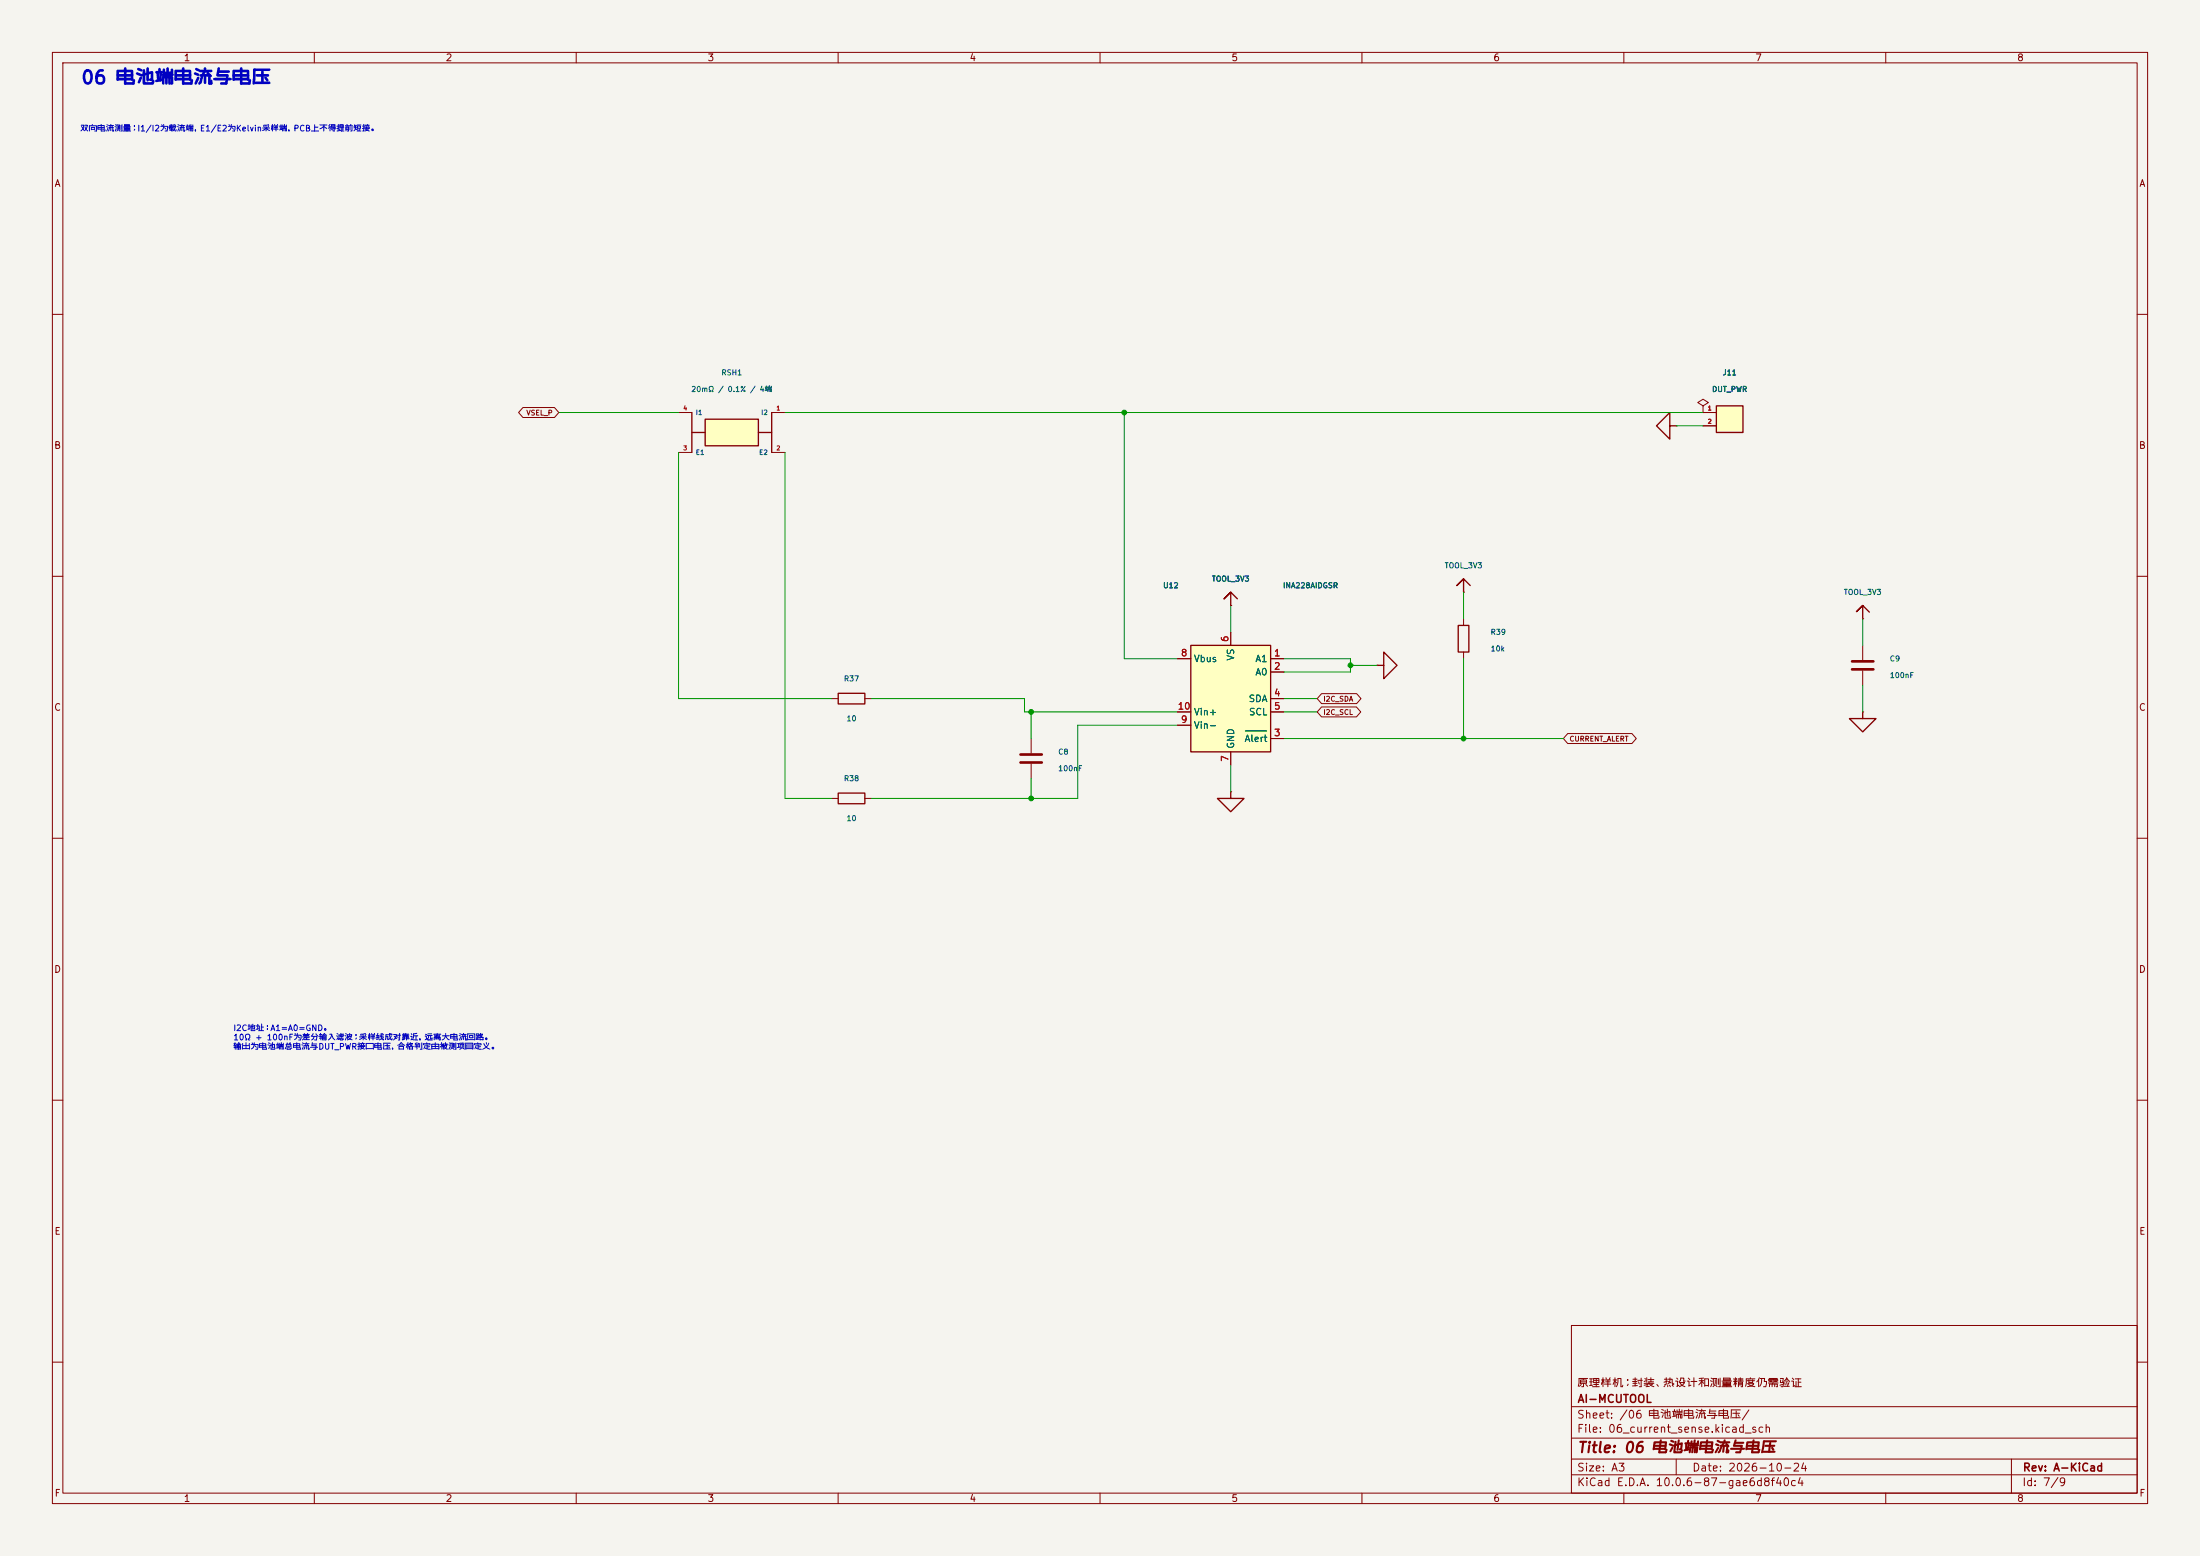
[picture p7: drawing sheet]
(kicad_sch
 (version 20260306)
 (generator "eeschema")
 (generator_version "10.0")
 (paper "A3")
 (title_block
  (title "06 电池端电流与电压")
  (date "2026-10-24")
  (rev "A-KiCad")
  (company "AI-MCUTOOL")
  (comment 1 "原理样机；封装、热设计和测量精度仍需验证"))
 (lib_symbols
  (symbol "AI_MCUTOOL:C"
   (pin_numbers (hide yes))
   (pin_names
    (offset 0.254)) (exclude_from_sim no) (in_bom yes) (on_board yes)
   (in_pos_files yes)
   (duplicate_pin_numbers_are_jumpers no)
   (property "Reference" "C" (at 0.635 2.54 0) (show_name no) (do_not_autoplace no) (effects (font (size 1.27 1.27)) (justify left)))
   (property "Value" "C" (at 0.635 -2.54 0) (show_name no) (do_not_autoplace no) (effects (font (size 1.27 1.27)) (justify left)))
   (property "Footprint" "" (at 0.9652 -3.81 0) (show_name no) (do_not_autoplace no) (hide yes) (effects (font (size 1.27 1.27))))
   (property "Datasheet" "" (at 0 0 0) (show_name no) (do_not_autoplace no) (hide yes) (effects (font (size 1.27 1.27))))
   (property "Description" "Unpolarized capacitor" (at 0 0 0) (show_name no) (do_not_autoplace no) (hide yes) (effects (font (size 1.27 1.27))))
   (symbol "C_0_1"
    (polyline (pts (xy -2.032 0.762) (xy 2.032 0.762)) (stroke (width 0.508) (type default)) (fill (type none)))
    (polyline (pts (xy -2.032 -0.762) (xy 2.032 -0.762)) (stroke (width 0.508) (type default)) (fill (type none))))
   (symbol "C_1_1"
    (pin passive line (at 0 3.81 270) (length 2.794) (name "" (effects (font (size 1.27 1.27)))) (number "1" (effects (font (size 1.27 1.27)))))
    (pin passive line (at 0 -3.81 90) (length 2.794) (name "" (effects (font (size 1.27 1.27)))) (number "2" (effects (font (size 1.27 1.27))))))
   (embedded_fonts no))
  (symbol "AI_MCUTOOL:COMMON_GND"
   (power global)
   (pin_numbers (hide yes))
   (pin_names
    (offset 0.635) (hide yes)) (exclude_from_sim no) (in_bom no) (on_board no)
   (in_pos_files yes)
   (duplicate_pin_numbers_are_jumpers no)
   (property "Reference" "#PWR" (at 0 0 0) (show_name no) (do_not_autoplace no) (effects (font (size 1 1))))
   (property "Value" "COMMON_GND" (at 0 0 0) (show_name no) (do_not_autoplace no) (effects (font (size 1 1))))
   (property "Footprint" "" (at 0 0 0) (show_name no) (do_not_autoplace no) (hide yes) (effects (font (size 1 1))))
   (property "Datasheet" "" (at 0 0 0) (show_name no) (do_not_autoplace no) (hide yes) (effects (font (size 1 1))))
   (property "Description" "" (at 0 0 0) (show_name no) (do_not_autoplace no) (hide yes) (effects (font (size 1.27 1.27))))
   (symbol "COMMON_GND_0_1"
    (polyline (pts (xy 0 0) (xy 0 -1.27) (xy -2.54 -1.27) (xy 0 -3.81) (xy 2.54 -1.27) (xy 0 -1.27)) (stroke (width 0.254) (type default)) (fill (type none))))
   (symbol "COMMON_GND_1_1"
    (pin power_in line (at 0 0 90) (length 0) (name "COMMON_GND" (effects (font (size 0.9 0.9)))) (number "1" (effects (font (size 0.8 0.8))))))
   (embedded_fonts no))
  (symbol "AI_MCUTOOL:HDR2_L"
   (pin_names
    (offset 0.635)) (exclude_from_sim no) (in_bom yes) (on_board yes)
   (in_pos_files yes)
   (duplicate_pin_numbers_are_jumpers no)
   (property "Reference" "J" (at 0 0 0) (show_name no) (do_not_autoplace no) (effects (font (size 1 1))))
   (property "Value" "HDR2_L" (at 0 0 0) (show_name no) (do_not_autoplace no) (effects (font (size 1 1))))
   (property "Footprint" "" (at 0 0 0) (show_name no) (do_not_autoplace no) (hide yes) (effects (font (size 1 1))))
   (property "Datasheet" "" (at 0 0 0) (show_name no) (do_not_autoplace no) (hide yes) (effects (font (size 1 1))))
   (property "Description" "" (at 0 0 0) (show_name no) (do_not_autoplace no) (hide yes) (effects (font (size 1.27 1.27))))
   (symbol "HDR2_L_0_1"
    (rectangle (start -2.54 1.27) (end 2.54 -3.81) (stroke (width 0.254) (type default)) (fill (type background))))
   (symbol "HDR2_L_1_1"
    (pin passive line (at -5.08 0 0) (length 2.54) (name "" (effects (font (size 0.9 0.9)))) (number "1" (effects (font (size 0.8 0.8)))))
    (pin passive line (at -5.08 -2.54 0) (length 2.54) (name "" (effects (font (size 0.9 0.9)))) (number "2" (effects (font (size 0.8 0.8))))))
   (embedded_fonts no))
  (symbol "AI_MCUTOOL:INA228" (exclude_from_sim no) (in_bom yes) (on_board yes)
   (in_pos_files yes)
   (duplicate_pin_numbers_are_jumpers no)
   (property "Reference" "U" (at -6.35 11.43 0) (show_name no) (do_not_autoplace no) (effects (font (size 1.27 1.27))))
   (property "Value" "INA228" (at 3.81 11.43 0) (show_name no) (do_not_autoplace no) (effects (font (size 1.27 1.27))))
   (property "Footprint" "Package_SO:TSSOP-10_3x3mm_P0.5mm" (at 20.32 -11.43 0) (show_name no) (do_not_autoplace no) (hide yes) (effects (font (size 1.27 1.27))))
   (property "Datasheet" "https://www.ti.com/lit/ds/symlink/ina228.pdf" (at 8.89 -2.54 0) (show_name no) (do_not_autoplace no) (hide yes) (effects (font (size 1.27 1.27))))
   (property "Description" "High-Side or Low-Side Measurement, Bi-Directional Current and Power Monitor (0-85V) with I2C, SMBus-, and PMBus-Compatible Interface, TSSOP-10 (Texas DGS0010A / VSSOP)" (at 0 0 0) (show_name no) (do_not_autoplace no) (hide yes) (effects (font (size 1.27 1.27))))
   (symbol "INA228_0_1"
    (rectangle (start 7.62 10.16) (end -7.62 -10.16) (stroke (width 0.254) (type default)) (fill (type background))))
   (symbol "INA228_1_1"
    (pin input line (at 10.16 7.62 180) (length 2.54) (name "A1" (effects (font (size 1.27 1.27)))) (number "1" (effects (font (size 1.27 1.27)))))
    (pin input line (at 10.16 5.08 180) (length 2.54) (name "A0" (effects (font (size 1.27 1.27)))) (number "2" (effects (font (size 1.27 1.27)))))
    (pin open_collector line (at 10.16 -7.62 180) (length 2.54) (name "~{Alert}" (effects (font (size 1.27 1.27)))) (number "3" (effects (font (size 1.27 1.27)))))
    (pin bidirectional line (at 10.16 0 180) (length 2.54) (name "SDA" (effects (font (size 1.27 1.27)))) (number "4" (effects (font (size 1.27 1.27)))))
    (pin input line (at 10.16 -2.54 180) (length 2.54) (name "SCL" (effects (font (size 1.27 1.27)))) (number "5" (effects (font (size 1.27 1.27)))))
    (pin power_in line (at 0 12.7 270) (length 2.54) (name "VS" (effects (font (size 1.27 1.27)))) (number "6" (effects (font (size 1.27 1.27)))))
    (pin power_in line (at 0 -12.7 90) (length 2.54) (name "GND" (effects (font (size 1.27 1.27)))) (number "7" (effects (font (size 1.27 1.27)))))
    (pin input line (at -10.16 7.62 0) (length 2.54) (name "Vbus" (effects (font (size 1.27 1.27)))) (number "8" (effects (font (size 1.27 1.27)))))
    (pin input line (at -10.16 -5.08 0) (length 2.54) (name "Vin-" (effects (font (size 1.27 1.27)))) (number "9" (effects (font (size 1.27 1.27)))))
    (pin input line (at -10.16 -2.54 0) (length 2.54) (name "Vin+" (effects (font (size 1.27 1.27)))) (number "10" (effects (font (size 1.27 1.27))))))
   (embedded_fonts no))
  (symbol "AI_MCUTOOL:PWR_FLAG"
   (power global)
   (pin_numbers (hide yes))
   (pin_names
    (offset 0) (hide yes)) (exclude_from_sim no) (in_bom yes) (on_board yes)
   (in_pos_files yes)
   (duplicate_pin_numbers_are_jumpers no)
   (property "Reference" "#FLG" (at 0 1.905 0) (show_name no) (do_not_autoplace no) (hide yes) (effects (font (size 1.27 1.27))))
   (property "Value" "PWR_FLAG" (at 0 3.81 0) (show_name no) (do_not_autoplace no) (effects (font (size 1.27 1.27))))
   (property "Footprint" "" (at 0 0 0) (show_name no) (do_not_autoplace no) (hide yes) (effects (font (size 1.27 1.27))))
   (property "Datasheet" "" (at 0 0 0) (show_name no) (do_not_autoplace no) (hide yes) (effects (font (size 1.27 1.27))))
   (property "Description" "Special symbol for telling ERC where power comes from" (at 0 0 0) (show_name no) (do_not_autoplace no) (hide yes) (effects (font (size 1.27 1.27))))
   (symbol "PWR_FLAG_0_0"
    (pin power_out line (at 0 0 90) (length 0) (name "" (effects (font (size 1.27 1.27)))) (number "1" (effects (font (size 1.27 1.27))))))
   (symbol "PWR_FLAG_0_1"
    (polyline (pts (xy 0 0) (xy 0 1.27) (xy -1.016 1.905) (xy 0 2.54) (xy 1.016 1.905) (xy 0 1.27)) (stroke (width 0) (type default)) (fill (type none))))
   (embedded_fonts no))
  (symbol "AI_MCUTOOL:R"
   (pin_numbers (hide yes))
   (pin_names
    (offset 0)) (exclude_from_sim no) (in_bom yes) (on_board yes)
   (in_pos_files yes)
   (duplicate_pin_numbers_are_jumpers no)
   (property "Reference" "R" (at 2.032 0 90) (show_name no) (do_not_autoplace no) (effects (font (size 1.27 1.27))))
   (property "Value" "R" (at 0 0 90) (show_name no) (do_not_autoplace no) (effects (font (size 1.27 1.27))))
   (property "Footprint" "" (at -1.778 0 90) (show_name no) (do_not_autoplace no) (hide yes) (effects (font (size 1.27 1.27))))
   (property "Datasheet" "" (at 0 0 0) (show_name no) (do_not_autoplace no) (hide yes) (effects (font (size 1.27 1.27))))
   (property "Description" "Resistor" (at 0 0 0) (show_name no) (do_not_autoplace no) (hide yes) (effects (font (size 1.27 1.27))))
   (symbol "R_0_1"
    (rectangle (start -1.016 -2.54) (end 1.016 2.54) (stroke (width 0.254) (type default)) (fill (type none))))
   (symbol "R_1_1"
    (pin passive line (at 0 3.81 270) (length 1.27) (name "" (effects (font (size 1.27 1.27)))) (number "1" (effects (font (size 1.27 1.27)))))
    (pin passive line (at 0 -3.81 90) (length 1.27) (name "" (effects (font (size 1.27 1.27)))) (number "2" (effects (font (size 1.27 1.27))))))
   (embedded_fonts no))
  (symbol "AI_MCUTOOL:SHUNT4"
   (pin_names
    (offset 0.635)) (exclude_from_sim no) (in_bom yes) (on_board yes)
   (in_pos_files yes)
   (duplicate_pin_numbers_are_jumpers no)
   (property "Reference" "RSH" (at 0 0 0) (show_name no) (do_not_autoplace no) (effects (font (size 1 1))))
   (property "Value" "SHUNT4" (at 0 0 0) (show_name no) (do_not_autoplace no) (effects (font (size 1 1))))
   (property "Footprint" "" (at 0 0 0) (show_name no) (do_not_autoplace no) (hide yes) (effects (font (size 1 1))))
   (property "Datasheet" "" (at 0 0 0) (show_name no) (do_not_autoplace no) (hide yes) (effects (font (size 1 1))))
   (property "Description" "" (at 0 0 0) (show_name no) (do_not_autoplace no) (hide yes) (effects (font (size 1.27 1.27))))
   (symbol "SHUNT4_0_1"
    (polyline (pts (xy -7.62 3.81) (xy -7.62 -3.81)) (stroke (width 0.254) (type default)) (fill (type none)))
    (polyline (pts (xy -7.62 0) (xy -5.08 0)) (stroke (width 0.254) (type default)) (fill (type none)))
    (rectangle (start -5.08 2.54) (end 5.08 -2.54) (stroke (width 0.254) (type default)) (fill (type background)))
    (polyline (pts (xy 5.08 0) (xy 7.62 0)) (stroke (width 0.254) (type default)) (fill (type none)))
    (polyline (pts (xy 7.62 3.81) (xy 7.62 -3.81)) (stroke (width 0.254) (type default)) (fill (type none))))
   (symbol "SHUNT4_1_1"
    (pin passive line (at 10.16 3.81 180) (length 2.54) (name "I2" (effects (font (size 0.9 0.9)))) (number "1" (effects (font (size 0.8 0.8)))))
    (pin passive line (at 10.16 -3.81 180) (length 2.54) (name "E2" (effects (font (size 0.9 0.9)))) (number "2" (effects (font (size 0.8 0.8)))))
    (pin passive line (at -10.16 -3.81 0) (length 2.54) (name "E1" (effects (font (size 0.9 0.9)))) (number "3" (effects (font (size 0.8 0.8)))))
    (pin passive line (at -10.16 3.81 0) (length 2.54) (name "I1" (effects (font (size 0.9 0.9)))) (number "4" (effects (font (size 0.8 0.8))))))
   (embedded_fonts no))
  (symbol "AI_MCUTOOL:TOOL_3V3"
   (power global)
   (pin_numbers (hide yes))
   (pin_names
    (offset 0.635) (hide yes)) (exclude_from_sim no) (in_bom no) (on_board no)
   (in_pos_files yes)
   (duplicate_pin_numbers_are_jumpers no)
   (property "Reference" "#PWR" (at 0 0 0) (show_name no) (do_not_autoplace no) (effects (font (size 1 1))))
   (property "Value" "TOOL_3V3" (at 0 0 0) (show_name no) (do_not_autoplace no) (effects (font (size 1 1))))
   (property "Footprint" "" (at 0 0 0) (show_name no) (do_not_autoplace no) (hide yes) (effects (font (size 1 1))))
   (property "Datasheet" "" (at 0 0 0) (show_name no) (do_not_autoplace no) (hide yes) (effects (font (size 1 1))))
   (property "Description" "" (at 0 0 0) (show_name no) (do_not_autoplace no) (hide yes) (effects (font (size 1.27 1.27))))
   (symbol "TOOL_3V3_0_1"
    (polyline (pts (xy 0 0) (xy 0 2.54) (xy -1.27 1.27) (xy 0 2.54) (xy 1.27 1.27)) (stroke (width 0.254) (type default)) (fill (type none))))
   (symbol "TOOL_3V3_1_1"
    (pin power_in line (at 0 0 90) (length 0) (name "TOOL_3V3" (effects (font (size 0.9 0.9)))) (number "1" (effects (font (size 0.8 0.8))))))
   (embedded_fonts no)))
 (text "I2C地址：A1=A0=GND。\n10Ω + 100nF为差分输入滤波；采样线成对靠近，远离大电流回路。\n输出为电池端总电流与DUT_PWR接口电压，合格判定由被测项目定义。"
  (exclude_from_sim no)
  (at 44.45 200.66 0)
  (effects (font (size 1.1 1.1)) (justify left bottom)))
 (text "06 电池端电流与电压"
  (exclude_from_sim no)
  (at 15.24 16.51 0)
  (effects (font (size 2.5 2.5)
    (bold yes)) (justify left bottom)))
 (text "双向电流测量；I1/I2为载流端，E1/E2为Kelvin采样端，PCB上不得提前短接。"
  (exclude_from_sim no)
  (at 15.24 25.4 0)
  (effects (font (size 1.1 1.1)) (justify left bottom)))
 (junction
  (at 196.85 135.89)
  (diameter 0)
  (color 0 0 0 0))
 (junction
  (at 279.4 140.97)
  (diameter 0)
  (color 0 0 0 0))
 (junction
  (at 214.63 78.74)
  (diameter 0)
  (color 0 0 0 0))
 (junction
  (at 196.85 152.4)
  (diameter 0)
  (color 0 0 0 0))
 (junction
  (at 257.81 127)
  (diameter 0)
  (color 0 0 0 0))
 (wire
  (pts (xy 245.11 128.27) (xy 257.81 128.27))
  (stroke (width 0) (type default)))
 (wire
  (pts (xy 214.63 78.74) (xy 325.12 78.74))
  (stroke (width 0) (type default)))
 (wire
  (pts (xy 106.68 78.74) (xy 129.54 78.74))
  (stroke (width 0) (type default)))
 (wire
  (pts (xy 320.04 81.28) (xy 325.12 81.28))
  (stroke (width 0) (type default)))
 (wire
  (pts (xy 196.85 148.59) (xy 196.85 152.4))
  (stroke (width 0) (type default)))
 (wire
  (pts (xy 234.95 146.05) (xy 234.95 151.13))
  (stroke (width 0) (type default)))
 (wire
  (pts (xy 257.81 127) (xy 257.81 128.27))
  (stroke (width 0) (type default)))
 (wire
  (pts (xy 195.58 133.35) (xy 195.58 135.89))
  (stroke (width 0) (type default)))
 (wire
  (pts (xy 205.74 138.43) (xy 224.79 138.43))
  (stroke (width 0) (type default)))
 (wire
  (pts (xy 149.86 78.74) (xy 214.63 78.74))
  (stroke (width 0) (type default)))
 (wire
  (pts (xy 195.58 135.89) (xy 196.85 135.89))
  (stroke (width 0) (type default)))
 (wire
  (pts (xy 257.81 125.73) (xy 257.81 127))
  (stroke (width 0) (type default)))
 (wire
  (pts (xy 355.6 130.81) (xy 355.6 135.89))
  (stroke (width 0) (type default)))
 (wire
  (pts (xy 214.63 125.73) (xy 224.79 125.73))
  (stroke (width 0) (type default)))
 (wire
  (pts (xy 196.85 135.89) (xy 224.79 135.89))
  (stroke (width 0) (type default)))
 (wire
  (pts (xy 149.86 152.4) (xy 158.75 152.4))
  (stroke (width 0) (type default)))
 (wire
  (pts (xy 355.6 118.11) (xy 355.6 123.19))
  (stroke (width 0) (type default)))
 (wire
  (pts (xy 257.81 127) (xy 262.89 127))
  (stroke (width 0) (type default)))
 (wire
  (pts (xy 279.4 140.97) (xy 298.45 140.97))
  (stroke (width 0) (type default)))
 (wire
  (pts (xy 245.11 125.73) (xy 257.81 125.73))
  (stroke (width 0) (type default)))
 (wire
  (pts (xy 166.37 133.35) (xy 195.58 133.35))
  (stroke (width 0) (type default)))
 (wire
  (pts (xy 245.11 140.97) (xy 279.4 140.97))
  (stroke (width 0) (type default)))
 (wire
  (pts (xy 205.74 138.43) (xy 205.74 152.4))
  (stroke (width 0) (type default)))
 (wire
  (pts (xy 149.86 86.36) (xy 149.86 152.4))
  (stroke (width 0) (type default)))
 (wire
  (pts (xy 279.4 125.73) (xy 279.4 140.97))
  (stroke (width 0) (type default)))
 (wire
  (pts (xy 234.95 115.57) (xy 234.95 120.65))
  (stroke (width 0) (type default)))
 (wire
  (pts (xy 214.63 78.74) (xy 214.63 125.73))
  (stroke (width 0) (type default)))
 (wire
  (pts (xy 245.11 133.35) (xy 251.46 133.35))
  (stroke (width 0) (type default)))
 (wire
  (pts (xy 129.54 133.35) (xy 158.75 133.35))
  (stroke (width 0) (type default)))
 (wire
  (pts (xy 196.85 152.4) (xy 205.74 152.4))
  (stroke (width 0) (type default)))
 (wire
  (pts (xy 166.37 152.4) (xy 196.85 152.4))
  (stroke (width 0) (type default)))
 (wire
  (pts (xy 245.11 135.89) (xy 251.46 135.89))
  (stroke (width 0) (type default)))
 (wire
  (pts (xy 196.85 135.89) (xy 196.85 140.97))
  (stroke (width 0) (type default)))
 (wire
  (pts (xy 279.4 113.03) (xy 279.4 118.11))
  (stroke (width 0) (type default)))
 (wire
  (pts (xy 129.54 86.36) (xy 129.54 133.35))
  (stroke (width 0) (type default)))
 (global_label "VSEL_P"
  (shape bidirectional)
  (at 106.68 78.74 180)
  (effects (font (size 0.95 0.95)) (justify right))
  (property "Intersheetrefs" "${INTERSHEET_REFS}" (at 0 0 0) (hide yes) (show_name no) (do_not_autoplace no) (effects (font (size 1 1)))))
 (global_label "I2C_SCL"
  (shape bidirectional)
  (at 251.46 135.89 0)
  (effects (font (size 0.95 0.95)) (justify left))
  (property "Intersheetrefs" "${INTERSHEET_REFS}" (at 0 0 0) (hide yes) (show_name no) (do_not_autoplace no) (effects (font (size 1 1)))))
 (global_label "I2C_SDA"
  (shape bidirectional)
  (at 251.46 133.35 0)
  (effects (font (size 0.95 0.95)) (justify left))
  (property "Intersheetrefs" "${INTERSHEET_REFS}" (at 0 0 0) (hide yes) (show_name no) (do_not_autoplace no) (effects (font (size 1 1)))))
 (global_label "CURRENT_ALERT"
  (shape bidirectional)
  (at 298.45 140.97 0)
  (effects (font (size 0.95 0.95)) (justify left))
  (property "Intersheetrefs" "${INTERSHEET_REFS}" (at 0 0 0) (hide yes) (show_name no) (do_not_autoplace no) (effects (font (size 1 1)))))
 (symbol
  (lib_id "AI_MCUTOOL:TOOL_3V3")
  (at 355.6 118.11 0)
  (unit 1)
  (body_style 1)
  (exclude_from_sim no)
  (in_bom no)
  (on_board no)
  (in_pos_files yes)
  (dnp no)
  (property "Reference" "#PWR06014" (at 0 0 0) (hide yes) (show_name no) (do_not_autoplace no) (effects (font (size 1 1))))
  (property "Value" "TOOL_3V3" (at 355.6 113.03 0) (show_name no) (do_not_autoplace no) (effects (font (size 1 1))))
  (property "Footprint" "" (at 0 0 0) (hide yes) (show_name no) (do_not_autoplace no) (effects (font (size 1 1))))
  (property "Datasheet" "" (at 355.6 118.11 0) (show_name no) (do_not_autoplace no) (effects (font (size 1.27 1.27))))
  (property "Description" "" (at 355.6 118.11 0) (show_name no) (do_not_autoplace no) (effects (font (size 1.27 1.27))))
  (pin "1"))
 (symbol
  (lib_id "AI_MCUTOOL:HDR2_L")
  (at 330.2 78.74 0)
  (unit 1)
  (body_style 1)
  (exclude_from_sim no)
  (in_bom yes)
  (on_board yes)
  (in_pos_files yes)
  (dnp no)
  (property "Reference" "J11" (at 330.2 71.12 0) (show_name no) (do_not_autoplace no) (effects (font (size 1 1))))
  (property "Value" "DUT_PWR" (at 330.2 74.295 0) (show_name no) (do_not_autoplace no) (effects (font (size 1 1))))
  (property "Footprint" "Connector_PinHeader_2.54mm:PinHeader_1x02_P2.54mm_Vertical" (at 0 0 0) (hide yes) (show_name no) (do_not_autoplace no) (effects (font (size 1 1))))
  (property "Datasheet" "" (at 0 0 0) (hide yes) (show_name no) (do_not_autoplace no) (effects (font (size 1 1))))
  (property "Description" "" (at 330.2 78.74 0) (show_name no) (do_not_autoplace no) (effects (font (size 1.27 1.27))))
  (property "Manufacturer Part" "" (at 0 0 0) (hide yes) (show_name no) (do_not_autoplace no) (effects (font (size 1 1))))
  (property "Design Note" "元件面1脚方焊盘；板端、线端及压降待选型核验" (at 0 0 0) (hide yes) (show_name no) (do_not_autoplace no) (effects (font (size 1 1))))
  (property "Footprint Status" "封装几何仍需制造审查" (at 0 0 0) (hide yes) (show_name no) (do_not_autoplace no) (effects (font (size 1 1))))
  (pin "1")
  (pin "2"))
 (symbol
  (lib_id "AI_MCUTOOL:COMMON_GND")
  (at 320.04 81.28 270)
  (unit 1)
  (body_style 1)
  (exclude_from_sim no)
  (in_bom no)
  (on_board no)
  (in_pos_files yes)
  (dnp no)
  (property "Reference" "#PWR06010" (at 0 0 0) (hide yes) (show_name no) (do_not_autoplace no) (effects (font (size 1 1))))
  (property "Value" "COMMON_GND" (at 320.04 76.2 0) (hide yes) (show_name no) (do_not_autoplace no) (effects (font (size 1 1))))
  (property "Footprint" "" (at 0 0 0) (hide yes) (show_name no) (do_not_autoplace no) (effects (font (size 1 1))))
  (property "Datasheet" "" (at 320.04 81.28 0) (show_name no) (do_not_autoplace no) (effects (font (size 1.27 1.27))))
  (property "Description" "" (at 320.04 81.28 0) (show_name no) (do_not_autoplace no) (effects (font (size 1.27 1.27))))
  (pin "1"))
 (symbol
  (lib_id "AI_MCUTOOL:R")
  (at 279.4 121.92 0)
  (unit 1)
  (body_style 1)
  (exclude_from_sim no)
  (in_bom yes)
  (on_board yes)
  (in_pos_files yes)
  (dnp no)
  (property "Reference" "R39" (at 284.48 120.65 0) (show_name no) (do_not_autoplace no) (effects (font (size 1 1)) (justify left)))
  (property "Value" "10k" (at 284.48 123.825 0) (show_name no) (do_not_autoplace no) (effects (font (size 1 1)) (justify left)))
  (property "Footprint" "Resistor_SMD:R_0603_1608Metric" (at 0 0 0) (hide yes) (show_name no) (do_not_autoplace no) (effects (font (size 1 1))))
  (property "Datasheet" "" (at 0 0 0) (hide yes) (show_name no) (do_not_autoplace no) (effects (font (size 1 1))))
  (property "Description" "" (at 279.4 121.92 0) (show_name no) (do_not_autoplace no) (effects (font (size 1.27 1.27))))
  (property "Manufacturer Part" "RC0603FR-0710KL" (at 0 0 0) (hide yes) (show_name no) (do_not_autoplace no) (effects (font (size 1 1))))
  (property "Design Note" "1%，额定≥0.1W初值" (at 0 0 0) (hide yes) (show_name no) (do_not_autoplace no) (effects (font (size 1 1))))
  (property "Footprint Status" "封装几何仍需制造审查" (at 0 0 0) (hide yes) (show_name no) (do_not_autoplace no) (effects (font (size 1 1))))
  (pin "1")
  (pin "2"))
 (symbol
  (lib_id "AI_MCUTOOL:TOOL_3V3")
  (at 279.4 113.03 0)
  (unit 1)
  (body_style 1)
  (exclude_from_sim no)
  (in_bom no)
  (on_board no)
  (in_pos_files yes)
  (dnp no)
  (property "Reference" "#PWR06013" (at 0 0 0) (hide yes) (show_name no) (do_not_autoplace no) (effects (font (size 1 1))))
  (property "Value" "TOOL_3V3" (at 279.4 107.95 0) (show_name no) (do_not_autoplace no) (effects (font (size 1 1))))
  (property "Footprint" "" (at 0 0 0) (hide yes) (show_name no) (do_not_autoplace no) (effects (font (size 1 1))))
  (property "Datasheet" "" (at 279.4 113.03 0) (show_name no) (do_not_autoplace no) (effects (font (size 1.27 1.27))))
  (property "Description" "" (at 279.4 113.03 0) (show_name no) (do_not_autoplace no) (effects (font (size 1.27 1.27))))
  (pin "1"))
 (symbol
  (lib_id "AI_MCUTOOL:COMMON_GND")
  (at 355.6 135.89 0)
  (unit 1)
  (body_style 1)
  (exclude_from_sim no)
  (in_bom no)
  (on_board no)
  (in_pos_files yes)
  (dnp no)
  (property "Reference" "#PWR06015" (at 0 0 0) (hide yes) (show_name no) (do_not_autoplace no) (effects (font (size 1 1))))
  (property "Value" "COMMON_GND" (at 355.6 130.81 0) (hide yes) (show_name no) (do_not_autoplace no) (effects (font (size 1 1))))
  (property "Footprint" "" (at 0 0 0) (hide yes) (show_name no) (do_not_autoplace no) (effects (font (size 1 1))))
  (property "Datasheet" "" (at 355.6 135.89 0) (show_name no) (do_not_autoplace no) (effects (font (size 1.27 1.27))))
  (property "Description" "" (at 355.6 135.89 0) (show_name no) (do_not_autoplace no) (effects (font (size 1.27 1.27))))
  (pin "1"))
 (symbol
  (lib_id "AI_MCUTOOL:R")
  (at 162.56 152.4 90)
  (unit 1)
  (body_style 1)
  (exclude_from_sim no)
  (in_bom yes)
  (on_board yes)
  (in_pos_files yes)
  (dnp no)
  (property "Reference" "R38" (at 162.56 148.59 90) (show_name no) (do_not_autoplace no) (effects (font (size 1 1))))
  (property "Value" "10" (at 162.56 156.21 90) (show_name no) (do_not_autoplace no) (effects (font (size 1 1))))
  (property "Footprint" "Resistor_SMD:R_0603_1608Metric" (at 0 0 0) (hide yes) (show_name no) (do_not_autoplace no) (effects (font (size 1 1))))
  (property "Datasheet" "" (at 0 0 0) (hide yes) (show_name no) (do_not_autoplace no) (effects (font (size 1 1))))
  (property "Description" "" (at 162.56 152.4 0) (show_name no) (do_not_autoplace no) (effects (font (size 1.27 1.27))))
  (property "Manufacturer Part" "RC0603FR-0710RL" (at 0 0 0) (hide yes) (show_name no) (do_not_autoplace no) (effects (font (size 1 1))))
  (property "Design Note" "1%，额定≥0.1W初值" (at 0 0 0) (hide yes) (show_name no) (do_not_autoplace no) (effects (font (size 1 1))))
  (property "Footprint Status" "封装几何仍需制造审查" (at 0 0 0) (hide yes) (show_name no) (do_not_autoplace no) (effects (font (size 1 1))))
  (pin "1")
  (pin "2"))
 (symbol
  (lib_id "AI_MCUTOOL:INA228")
  (at 234.95 133.35 0)
  (unit 1)
  (body_style 1)
  (exclude_from_sim no)
  (in_bom yes)
  (on_board yes)
  (in_pos_files yes)
  (dnp no)
  (property "Reference" "U12" (at 223.52 111.76 0) (show_name no) (do_not_autoplace no) (effects (font (size 1 1))))
  (property "Value" "INA228AIDGSR" (at 250.19 111.76 0) (show_name no) (do_not_autoplace no) (effects (font (size 1 1))))
  (property "Footprint" "Package_SO:TSSOP-10_3x3mm_P0.5mm" (at 0 0 0) (hide yes) (show_name no) (do_not_autoplace no) (effects (font (size 1 1))))
  (property "Datasheet" "" (at 0 0 0) (hide yes) (show_name no) (do_not_autoplace no) (effects (font (size 1 1))))
  (property "Description" "" (at 234.95 133.35 0) (show_name no) (do_not_autoplace no) (effects (font (size 1.27 1.27))))
  (property "Manufacturer Part" "INA228AIDGSR" (at 0 0 0) (hide yes) (show_name no) (do_not_autoplace no) (effects (font (size 1 1))))
  (property "Design Note" "7-bit地址0x40；固定宽档；VBUS取电经过分流器" (at 0 0 0) (hide yes) (show_name no) (do_not_autoplace no) (effects (font (size 1 1))))
  (property "Footprint Status" "封装几何仍需制造审查" (at 0 0 0) (hide yes) (show_name no) (do_not_autoplace no) (effects (font (size 1 1))))
  (pin "1")
  (pin "2")
  (pin "3")
  (pin "4")
  (pin "5")
  (pin "6")
  (pin "7")
  (pin "8")
  (pin "9")
  (pin "10"))
 (symbol
  (lib_id "AI_MCUTOOL:C")
  (at 196.85 144.78 0)
  (unit 1)
  (body_style 1)
  (exclude_from_sim no)
  (in_bom yes)
  (on_board yes)
  (in_pos_files yes)
  (dnp no)
  (property "Reference" "C8" (at 201.93 143.51 0) (show_name no) (do_not_autoplace no) (effects (font (size 1 1)) (justify left)))
  (property "Value" "100nF" (at 201.93 146.685 0) (show_name no) (do_not_autoplace no) (effects (font (size 1 1)) (justify left)))
  (property "Footprint" "Capacitor_SMD:C_0603_1608Metric" (at 0 0 0) (hide yes) (show_name no) (do_not_autoplace no) (effects (font (size 1 1))))
  (property "Datasheet" "" (at 0 0 0) (hide yes) (show_name no) (do_not_autoplace no) (effects (font (size 1 1))))
  (property "Description" "" (at 196.85 144.78 0) (show_name no) (do_not_autoplace no) (effects (font (size 1.27 1.27))))
  (property "Manufacturer Part" "GRM188R71H104KA93D" (at 0 0 0) (hide yes) (show_name no) (do_not_autoplace no) (effects (font (size 1 1))))
  (property "Design Note" "芯片侧差模滤波，不对地" (at 0 0 0) (hide yes) (show_name no) (do_not_autoplace no) (effects (font (size 1 1))))
  (property "Footprint Status" "封装几何仍需制造审查" (at 0 0 0) (hide yes) (show_name no) (do_not_autoplace no) (effects (font (size 1 1))))
  (pin "1")
  (pin "2"))
 (symbol
  (lib_id "AI_MCUTOOL:COMMON_GND")
  (at 234.95 151.13 0)
  (unit 1)
  (body_style 1)
  (exclude_from_sim no)
  (in_bom no)
  (on_board no)
  (in_pos_files yes)
  (dnp no)
  (property "Reference" "#PWR06012" (at 0 0 0) (hide yes) (show_name no) (do_not_autoplace no) (effects (font (size 1 1))))
  (property "Value" "COMMON_GND" (at 234.95 146.05 0) (hide yes) (show_name no) (do_not_autoplace no) (effects (font (size 1 1))))
  (property "Footprint" "" (at 0 0 0) (hide yes) (show_name no) (do_not_autoplace no) (effects (font (size 1 1))))
  (property "Datasheet" "" (at 234.95 151.13 0) (show_name no) (do_not_autoplace no) (effects (font (size 1.27 1.27))))
  (property "Description" "" (at 234.95 151.13 0) (show_name no) (do_not_autoplace no) (effects (font (size 1.27 1.27))))
  (pin "1"))
 (symbol
  (lib_id "AI_MCUTOOL:PWR_FLAG")
  (at 325.12 78.74 0)
  (unit 1)
  (body_style 1)
  (exclude_from_sim no)
  (in_bom no)
  (on_board no)
  (in_pos_files yes)
  (dnp no)
  (property "Reference" "#FLG06009" (at 0 0 0) (hide yes) (show_name no) (do_not_autoplace no) (effects (font (size 1 1))))
  (property "Value" "PWR_FLAG" (at 325.12 73.66 0) (hide yes) (show_name no) (do_not_autoplace no) (effects (font (size 1 1))))
  (property "Footprint" "" (at 0 0 0) (hide yes) (show_name no) (do_not_autoplace no) (effects (font (size 1 1))))
  (property "Datasheet" "" (at 325.12 78.74 0) (show_name no) (do_not_autoplace no) (effects (font (size 1.27 1.27))))
  (property "Description" "" (at 325.12 78.74 0) (show_name no) (do_not_autoplace no) (effects (font (size 1.27 1.27))))
  (pin "1"))
 (symbol
  (lib_id "AI_MCUTOOL:C")
  (at 355.6 127 0)
  (unit 1)
  (body_style 1)
  (exclude_from_sim no)
  (in_bom yes)
  (on_board yes)
  (in_pos_files yes)
  (dnp no)
  (property "Reference" "C9" (at 360.68 125.73 0) (show_name no) (do_not_autoplace no) (effects (font (size 1 1)) (justify left)))
  (property "Value" "100nF" (at 360.68 128.905 0) (show_name no) (do_not_autoplace no) (effects (font (size 1 1)) (justify left)))
  (property "Footprint" "Capacitor_SMD:C_0603_1608Metric" (at 0 0 0) (hide yes) (show_name no) (do_not_autoplace no) (effects (font (size 1 1))))
  (property "Datasheet" "" (at 0 0 0) (hide yes) (show_name no) (do_not_autoplace no) (effects (font (size 1 1))))
  (property "Description" "" (at 355.6 127 0) (show_name no) (do_not_autoplace no) (effects (font (size 1.27 1.27))))
  (property "Manufacturer Part" "GRM188R71H104KA93D" (at 0 0 0) (hide yes) (show_name no) (do_not_autoplace no) (effects (font (size 1 1))))
  (property "Design Note" "陶瓷；具体料号、耐压及有效容量待核" (at 0 0 0) (hide yes) (show_name no) (do_not_autoplace no) (effects (font (size 1 1))))
  (property "Footprint Status" "封装几何仍需制造审查" (at 0 0 0) (hide yes) (show_name no) (do_not_autoplace no) (effects (font (size 1 1))))
  (pin "1")
  (pin "2"))
 (symbol
  (lib_id "AI_MCUTOOL:SHUNT4")
  (at 139.7 82.55 0)
  (unit 1)
  (body_style 1)
  (exclude_from_sim no)
  (in_bom yes)
  (on_board yes)
  (in_pos_files yes)
  (dnp no)
  (property "Reference" "RSH1" (at 139.7 71.12 0) (show_name no) (do_not_autoplace no) (effects (font (size 1 1))))
  (property "Value" "20mΩ / 0.1% / 4端" (at 139.7 74.295 0) (show_name no) (do_not_autoplace no) (effects (font (size 1 1))))
  (property "Footprint" "AI_MCUTOOL:SHUNT4" (at 0 0 0) (hide yes) (show_name no) (do_not_autoplace no) (effects (font (size 1 1))))
  (property "Datasheet" "" (at 0 0 0) (hide yes) (show_name no) (do_not_autoplace no) (effects (font (size 1 1))))
  (property "Description" "" (at 139.7 82.55 0) (show_name no) (do_not_autoplace no) (effects (font (size 1.27 1.27))))
  (property "Manufacturer Part" "WSK2512R0200BEA" (at 0 0 0) (hide yes) (show_name no) (do_not_autoplace no) (effects (font (size 1 1))))
  (property "Design Note" "官方无数字焊盘号；数字库映射须结合机械图登记，不在器件外短接I/E" (at 0 0 0) (hide yes) (show_name no) (do_not_autoplace no) (effects (font (size 1 1))))
  (property "Footprint Status" "封装几何仍需制造审查" (at 0 0 0) (hide yes) (show_name no) (do_not_autoplace no) (effects (font (size 1 1))))
  (pin "4")
  (pin "3")
  (pin "1")
  (pin "2"))
 (symbol
  (lib_id "AI_MCUTOOL:R")
  (at 162.56 133.35 90)
  (unit 1)
  (body_style 1)
  (exclude_from_sim no)
  (in_bom yes)
  (on_board yes)
  (in_pos_files yes)
  (dnp no)
  (property "Reference" "R37" (at 162.56 129.54 90) (show_name no) (do_not_autoplace no) (effects (font (size 1 1))))
  (property "Value" "10" (at 162.56 137.16 90) (show_name no) (do_not_autoplace no) (effects (font (size 1 1))))
  (property "Footprint" "Resistor_SMD:R_0603_1608Metric" (at 0 0 0) (hide yes) (show_name no) (do_not_autoplace no) (effects (font (size 1 1))))
  (property "Datasheet" "" (at 0 0 0) (hide yes) (show_name no) (do_not_autoplace no) (effects (font (size 1 1))))
  (property "Description" "" (at 162.56 133.35 0) (show_name no) (do_not_autoplace no) (effects (font (size 1.27 1.27))))
  (property "Manufacturer Part" "RC0603FR-0710RL" (at 0 0 0) (hide yes) (show_name no) (do_not_autoplace no) (effects (font (size 1 1))))
  (property "Design Note" "1%，额定≥0.1W初值" (at 0 0 0) (hide yes) (show_name no) (do_not_autoplace no) (effects (font (size 1 1))))
  (property "Footprint Status" "封装几何仍需制造审查" (at 0 0 0) (hide yes) (show_name no) (do_not_autoplace no) (effects (font (size 1 1))))
  (pin "1")
  (pin "2"))
 (symbol
  (lib_id "AI_MCUTOOL:COMMON_GND")
  (at 262.89 127 90)
  (unit 1)
  (body_style 1)
  (exclude_from_sim no)
  (in_bom no)
  (on_board no)
  (in_pos_files yes)
  (dnp no)
  (property "Reference" "#PWR06006" (at 0 0 0) (hide yes) (show_name no) (do_not_autoplace no) (effects (font (size 1 1))))
  (property "Value" "COMMON_GND" (at 262.89 121.92 0) (hide yes) (show_name no) (do_not_autoplace no) (effects (font (size 1 1))))
  (property "Footprint" "" (at 0 0 0) (hide yes) (show_name no) (do_not_autoplace no) (effects (font (size 1 1))))
  (property "Datasheet" "" (at 262.89 127 0) (show_name no) (do_not_autoplace no) (effects (font (size 1.27 1.27))))
  (property "Description" "" (at 262.89 127 0) (show_name no) (do_not_autoplace no) (effects (font (size 1.27 1.27))))
  (pin "1"))
 (symbol
  (lib_id "AI_MCUTOOL:TOOL_3V3")
  (at 234.95 115.57 0)
  (unit 1)
  (body_style 1)
  (exclude_from_sim no)
  (in_bom no)
  (on_board no)
  (in_pos_files yes)
  (dnp no)
  (property "Reference" "#PWR06011" (at 0 0 0) (hide yes) (show_name no) (do_not_autoplace no) (effects (font (size 1 1))))
  (property "Value" "TOOL_3V3" (at 234.95 110.49 0) (show_name no) (do_not_autoplace no) (effects (font (size 1 1))))
  (property "Footprint" "" (at 0 0 0) (hide yes) (show_name no) (do_not_autoplace no) (effects (font (size 1 1))))
  (property "Datasheet" "" (at 234.95 115.57 0) (show_name no) (do_not_autoplace no) (effects (font (size 1.27 1.27))))
  (property "Description" "" (at 234.95 115.57 0) (show_name no) (do_not_autoplace no) (effects (font (size 1.27 1.27))))
  (pin "1")))
